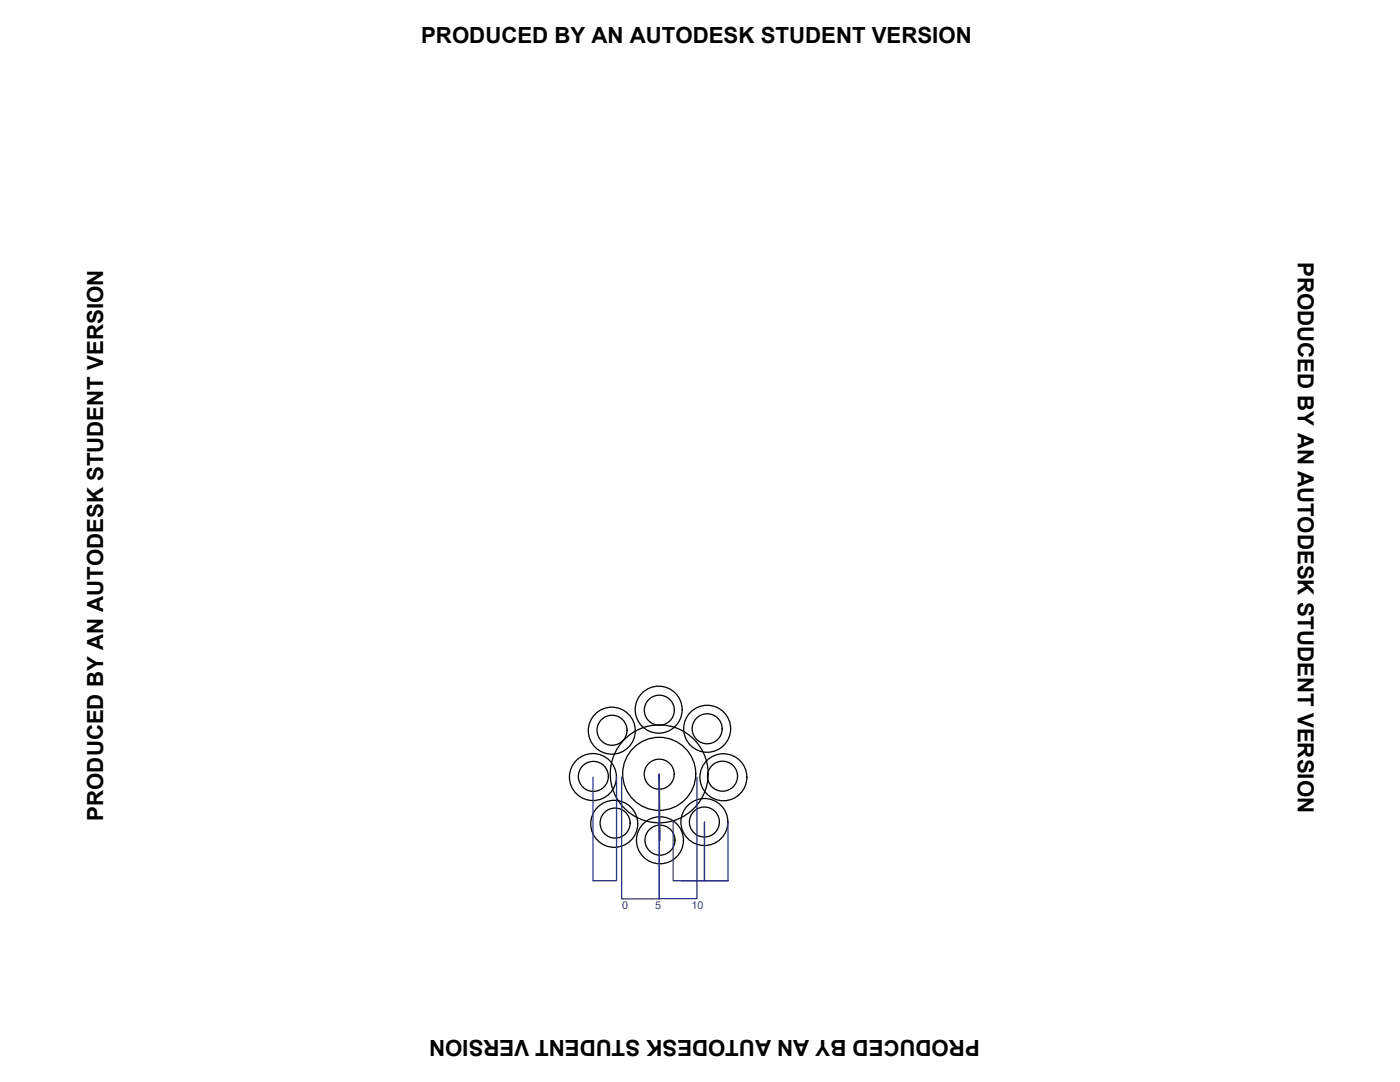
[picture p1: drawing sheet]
<svg xmlns="http://www.w3.org/2000/svg" width="279mm" height="216mm" viewBox="0 0 279 216" stroke-linecap="round" stroke-linejoin="round" font-family="sans-serif">
<!-- layer: 0 -->
<g fill="none" stroke="#000" stroke-width=".25">
<circle cx="118.3" cy="155" r="4.7"/>
<circle cx="118.4" cy="154.9" r="3"/>
<circle cx="122.1" cy="145.8" r="4.7"/>
<circle cx="122.1" cy="145.7" r="3"/>
<circle cx="131.5" cy="141.6" r="4.7"/>
<circle cx="131.6" cy="154.4" r="9.8"/>
<circle cx="131.6" cy="154.4" r="7.3"/>
<circle cx="131.6" cy="154.5" r="3"/>
<circle cx="131.6" cy="141.7" r="3"/>
<circle cx="141.1" cy="145.4" r="4.7"/>
<circle cx="141.1" cy="145.4" r="3"/>
<circle cx="144.2" cy="154.9" r="3"/>
<circle cx="144.4" cy="155.1" r="4.7"/>
<circle cx="122.6" cy="164.4" r="4.7"/>
<circle cx="122.8" cy="164.2" r="3"/>
<circle cx="131.7" cy="167.7" r="4.7"/>
<circle cx="131.7" cy="167.6" r="3"/>
<circle cx="140.6" cy="164" r="4.7"/>
<circle cx="140.6" cy="164" r="3"/>
</g>
<path d="M118.3 155.1v20.6h4.7v-20.6M131.6 154.5v24.9h-7.5v-24.3M131.6 154.5l.1 13.2h-.1zM139.1 155.1v24.2h-7.5M134.3 163.8v11.9h6.3M135.9 175.7h9.4M140.6 164v11.7M145.3 164v11.7h-4.7M145.3 175.7h.1" fill="none" stroke="#293189" stroke-width=".25"/>
<g font-size="4.4">
<text x="84.1" y="8.6">PRODUCED BY AN AUTODESK STUDENT VERSION</text>
<text x="259" y="52.3" transform="rotate(90 259 52.3)">PRODUCED BY AN AUTODESK STUDENT VERSION</text>
<text x="20.6" y="163.8" transform="rotate(-90 20.6 163.8)">PRODUCED BY AN AUTODESK STUDENT VERSION</text>
<text x="195.5" y="207.5" transform="rotate(180 195.5 207.5)">PRODUCED BY AN AUTODESK STUDENT VERSION</text>
</g>
<g font-size="2.2" fill="#293189">
<text x="124.2" y="181.4">0</text>
<text x="130.8" y="181.4">5</text>
<text x="138" y="181.4">10</text>
</g>
</svg>
